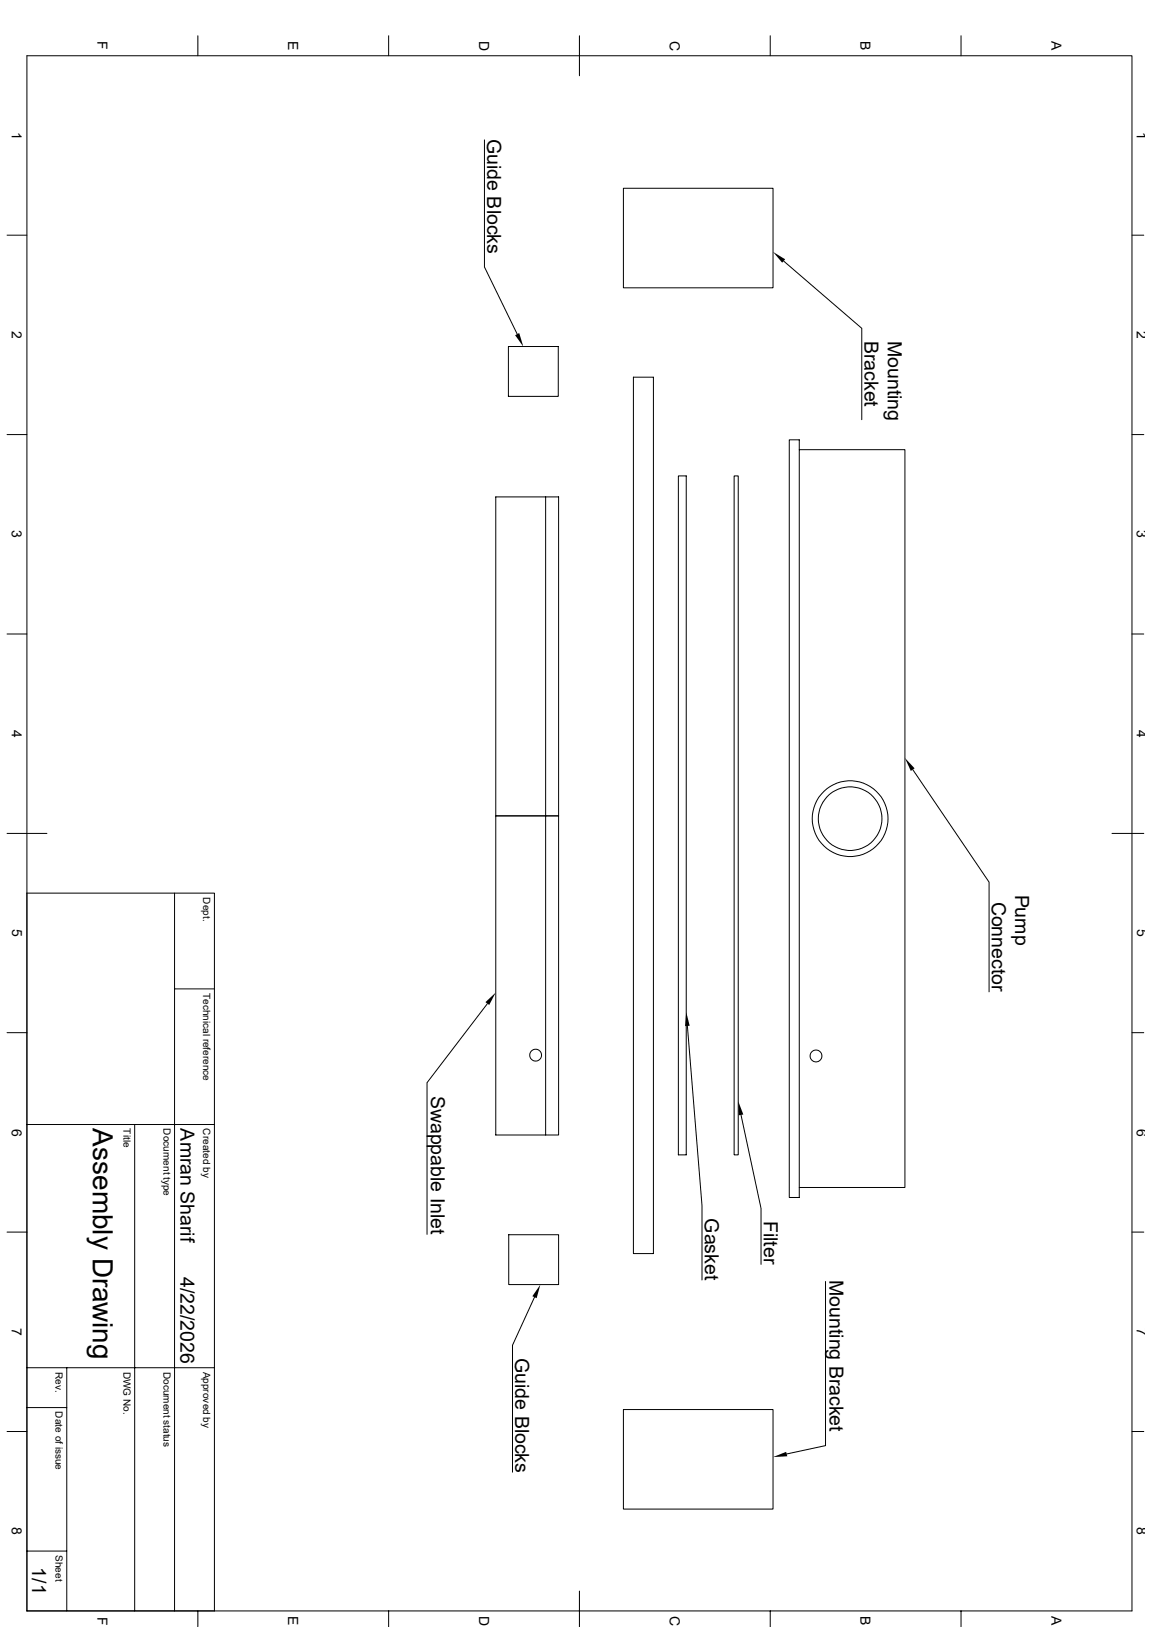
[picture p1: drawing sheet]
<svg xmlns="http://www.w3.org/2000/svg" width="297mm" height="420mm" viewBox="0 0 297 420" stroke-linecap="round" stroke-linejoin="round" font-family="sans-serif">
<g fill="none" stroke="#000" stroke-width=".26">
<path d="M6.9 14.4h285.2v401.4h-285.2zM51.1 9.2v5.2M100.3 9.2v5.2M149.5 9.2v10.4M198.8 9.2v5.2M248 9.2v5.2M125 36.1v32.8l8.5 17.4M160.9 48.6h38.6v25.7h-38.6zM1.8 60.7h5.1M202.2 67.4l20.2 17.4v23.5M292.1 60.7h3M131.2 89.5h12.9v12.8h-12.9z"/>
<path d="M163.4 97.4h5.2v226.2h-5.2zM1.8 112.2h5.1M203.7 113.5h2.5v195.6h-2.5zM206.2 116.1h27.3v190.4h-27.3M292.1 112.2h3M140.8 128.3v82.3h-12.9v-82.3h16.2v82.3h-3.3v82.4h-12.9v-82.4h16.2v82.4h-3.3M175 122.9h2.1v175.2h-2.1zM189.4 122.9h1.1v175.2h-1.1zM1.8 163.7h5.1M292.1 163.7h3M235.5 198.7l19.7 29v28.3M1.8 215.1h10.3"/>
<path d="M286.9 215.1h8.2M6.9 230.5h48.4v185.3M45 230.5v185.3M45 255.3h10.3M125.8 259.1l-15.6 20.4v39.1M1.8 266.6h5.1M177.4 264.8l3.7 46.3v19.3M292.1 266.6h3M6.9 290.3h48.4M34.8 290.3v125.5M191.2 287.8l5.2 24.2v14.4M1.8 318.1h5.1"/>
<path d="M131.3 318.7h12.8v12.9h-12.8zM292.1 318.1h3M137.9 334.9l-5.7 12.4v32.7M213 330.8v42.4l-10 2.1M6.9 353.1h48.4M17.2 353.1v62.7M1.8 369.5h5.1M6.9 363.3h10.3M160.9 363.9h38.6v25.7h-38.6zM292.1 369.5h3M6.9 400.4h10.3M51.1 415.8v4.1"/>
<path d="M100.3 415.8v4.1M149.5 410.7v9.2M198.8 415.8v4.1M248 415.8v4.1"/>
<circle cx="219.4" cy="211.3" r="8.2"/>
<circle cx="219.4" cy="211.3" r="9.8"/>
<circle cx="138.2" cy="272.4" r="1.53"/>
<circle cx="210.6" cy="272.6" r="1.53"/>
</g>
<path d="M199.5 65l3.1 1.9-.8 .9zM132.9 86.5l1.1-.5 1 3.5zM233.5 195.7l2.5 2.6-1 .7zM125.3 258.7l2.6-2.5-1.7 3.2zM177.1 261.2l.9 3.6-1.2 .1zM190.5 284.3l1.3 3.4-1.2 .2zM139.4 331.6l-.9 3.5-1.1-.5zM199.5 376.1l3.4-1.3 .3 1.1z" fill="#000"/>
<text font-size="7.2" x="23.9" y="291.3" transform="rotate(90 23.9 291.3)">Assembly Drawing</text>
<g font-size="5">
<text x="125.7" y="35.9" transform="rotate(90 125.7 35.9)">Guide Blocks</text>
<text x="223.1" y="88" transform="rotate(90 223.1 88)">Bracket</text>
<text x="229.1" y="88" transform="rotate(90 229.1 88)">Mounting</text>
<text x="255.9" y="232.8" transform="rotate(90 255.9 232.8)">Connector</text>
<text x="262" y="230.9" transform="rotate(90 262 230.9)">Pump</text>
<text x="111.2" y="282.8" transform="rotate(90 111.2 282.8)">Swappable Inlet</text>
<text x="46.6" y="291.3" transform="rotate(90 46.6 291.3)">Amran Sharif</text>
<text x="181.9" y="314.5" transform="rotate(90 181.9 314.5)">Gasket</text>
<text x="197.1" y="315.1" transform="rotate(90 197.1 315.1)">Filter</text>
<text x="46.6" y="329.6" transform="rotate(90 46.6 329.6)">4/22/2026</text>
<text x="214.1" y="330.4" transform="rotate(90 214.1 330.4)">Mounting Bracket</text>
<text x="133" y="350.6" transform="rotate(90 133 350.6)">Guide Blocks</text>
<text x="8.3" y="404.6" transform="rotate(90 8.3 404.6)">1/1</text>
</g>
<g font-size="3.6">
<text x="25.1" y="10.7" transform="rotate(90 25.1 10.7)">F</text>
<text x="74.4" y="10.6" transform="rotate(90 74.4 10.6)">E</text>
<text x="123.6" y="10.5" transform="rotate(90 123.6 10.5)">D</text>
<text x="172.8" y="10.5" transform="rotate(90 172.8 10.5)">C</text>
<text x="222.1" y="10.6" transform="rotate(90 222.1 10.6)">B</text>
<text x="271.3" y="10.6" transform="rotate(90 271.3 10.6)">A</text>
<text x="3.1" y="34" transform="rotate(90 3.1 34)">1</text>
<text x="293.4" y="34" transform="rotate(90 293.4 34)">1</text>
<text x="3.1" y="85.4" transform="rotate(90 3.1 85.4)">2</text>
<text x="293.4" y="85.4" transform="rotate(90 293.4 85.4)">2</text>
<text x="3.1" y="136.9" transform="rotate(90 3.1 136.9)">3</text>
<text x="293.4" y="136.9" transform="rotate(90 293.4 136.9)">3</text>
<text x="3.1" y="188.4" transform="rotate(90 3.1 188.4)">4</text>
<text x="293.4" y="188.4" transform="rotate(90 293.4 188.4)">4</text>
<text x="3.1" y="239.9" transform="rotate(90 3.1 239.9)">5</text>
<text x="293.4" y="239.9" transform="rotate(90 293.4 239.9)">5</text>
<text x="3.1" y="291.3" transform="rotate(90 3.1 291.3)">6</text>
<text x="293.4" y="291.3" transform="rotate(90 293.4 291.3)">6</text>
<text x="3.1" y="342.8" transform="rotate(90 3.1 342.8)">7</text>
<text x="293.4" y="342.8" transform="rotate(90 293.4 342.8)">7</text>
<text x="3.1" y="394.3" transform="rotate(90 3.1 394.3)">8</text>
<text x="293.4" y="394.3" transform="rotate(90 293.4 394.3)">8</text>
<text x="25.1" y="417.3" transform="rotate(90 25.1 417.3)">F</text>
<text x="74.4" y="417.2" transform="rotate(90 74.4 417.2)">E</text>
<text x="123.6" y="417.1" transform="rotate(90 123.6 417.1)">D</text>
<text x="172.8" y="417.1" transform="rotate(90 172.8 417.1)">C</text>
<text x="222.1" y="417.2" transform="rotate(90 222.1 417.2)">B</text>
<text x="271.3" y="417.2" transform="rotate(90 271.3 417.2)">A</text>
</g>
<g font-size="2.6">
<text x="52.5" y="231.6" transform="rotate(90 52.5 231.6)">Dept.</text>
<text x="52.5" y="256.3" transform="rotate(90 52.5 256.3)">Technical reference</text>
<text x="31.9" y="291.3" transform="rotate(90 31.9 291.3)">Title</text>
<text x="42.2" y="291.3" transform="rotate(90 42.2 291.3)">Document type</text>
<text x="52.5" y="291.3" transform="rotate(90 52.5 291.3)">Created by</text>
<text x="14.4" y="354.1" transform="rotate(90 14.4 354.1)">Rev.</text>
<text x="31.9" y="354.1" transform="rotate(90 31.9 354.1)">DWG No.</text>
<text x="42.2" y="354.1" transform="rotate(90 42.2 354.1)">Document status</text>
<text x="52.5" y="354.1" transform="rotate(90 52.5 354.1)">Approved by</text>
<text x="14.4" y="364.4" transform="rotate(90 14.4 364.4)">Date of issue</text>
<text x="14.4" y="401.4" transform="rotate(90 14.4 401.4)">Sheet</text>
</g>
</svg>
